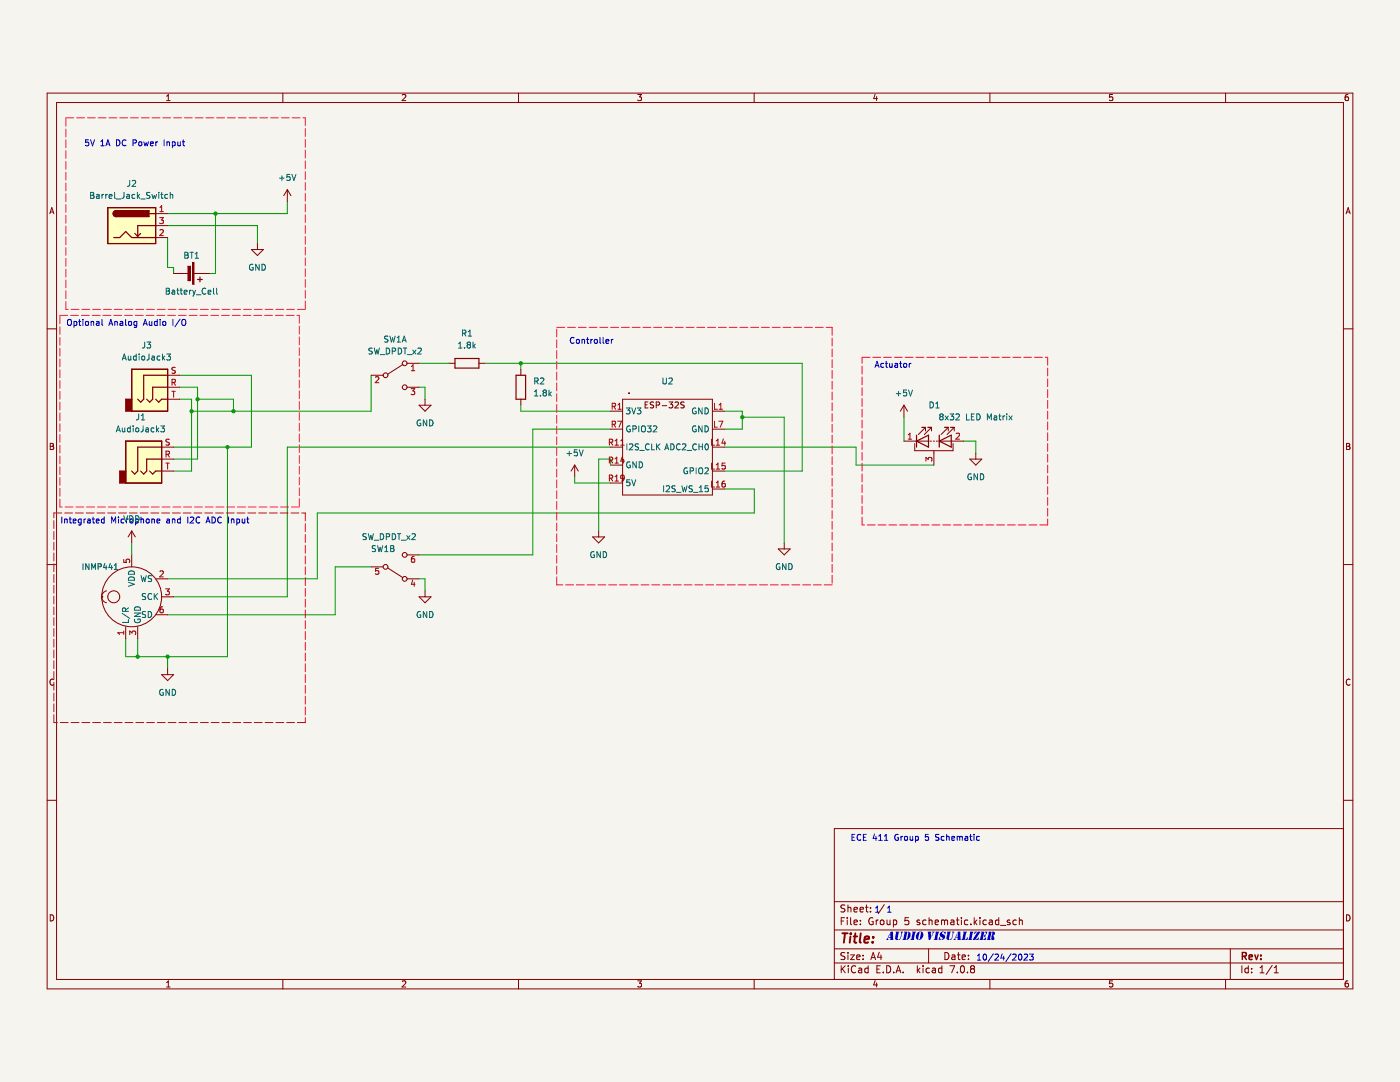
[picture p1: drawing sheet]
(kicad_sch (version 20230121) (generator eeschema)

 (paper "A4")

 (lib_symbols
  (symbol "Connector:Barrel_Jack_Switch" (pin_names hide) (in_bom yes) (on_board yes)
   (property "Reference" "J" (at 0 5.334 0) (effects (font (size 1.27 1.27))))
   (property "Value" "Barrel_Jack_Switch" (at 0 -5.08 0) (effects (font (size 1.27 1.27))))
   (property "Footprint" "" (at 1.27 -1.016 0) (effects (font (size 1.27 1.27)) hide))
   (property "Datasheet" "~" (at 1.27 -1.016 0) (effects (font (size 1.27 1.27)) hide))
   (symbol "Barrel_Jack_Switch_0_1"
    (rectangle (start -5.08 3.81) (end 5.08 -3.81) (stroke (width 0.254) (type default)) (fill (type background)))
    (arc (start -3.302 3.175) (mid -3.9343 2.54) (end -3.302 1.905) (stroke (width 0.254) (type default)) (fill (type none)))
    (arc (start -3.302 3.175) (mid -3.9343 2.54) (end -3.302 1.905) (stroke (width 0.254) (type default)) (fill (type outline)))
    (polyline (pts (xy 1.27 -2.286) (xy 1.905 -1.651)) (stroke (width 0.254) (type default)) (fill (type none)))
    (polyline (pts (xy 5.08 2.54) (xy 3.81 2.54)) (stroke (width 0.254) (type default)) (fill (type none)))
    (polyline (pts (xy 5.08 0) (xy 1.27 0) (xy 1.27 -2.286) (xy 0.635 -1.651)) (stroke (width 0.254) (type default)) (fill (type none)))
    (polyline (pts (xy -3.81 -2.54) (xy -2.54 -2.54) (xy -1.27 -1.27) (xy 0 -2.54) (xy 2.54 -2.54) (xy 5.08 -2.54)) (stroke (width 0.254) (type default)) (fill (type none)))
    (rectangle (start 3.683 3.175) (end -3.302 1.905) (stroke (width 0.254) (type default)) (fill (type outline))))
   (symbol "Barrel_Jack_Switch_1_1"
    (pin passive line (at 7.62 2.54 180) (length 2.54) (name "~" (effects (font (size 1.27 1.27)))) (number "1" (effects (font (size 1.27 1.27)))))
    (pin passive line (at 7.62 -2.54 180) (length 2.54) (name "~" (effects (font (size 1.27 1.27)))) (number "2" (effects (font (size 1.27 1.27)))))
    (pin passive line (at 7.62 0 180) (length 2.54) (name "~" (effects (font (size 1.27 1.27)))) (number "3" (effects (font (size 1.27 1.27)))))))
  (symbol "Connector_Audio:AudioJack3" (in_bom yes) (on_board yes)
   (property "Reference" "J" (at 0 8.89 0) (effects (font (size 1.27 1.27))))
   (property "Value" "AudioJack3" (at 0 6.35 0) (effects (font (size 1.27 1.27))))
   (property "Footprint" "" (at 0 0 0) (effects (font (size 1.27 1.27)) hide))
   (property "Datasheet" "~" (at 0 0 0) (effects (font (size 1.27 1.27)) hide))
   (symbol "AudioJack3_0_1"
    (rectangle (start -5.08 -5.08) (end -6.35 -2.54) (stroke (width 0.254) (type default)) (fill (type outline)))
    (polyline (pts (xy 0 -2.54) (xy 0.635 -3.175) (xy 1.27 -2.54) (xy 2.54 -2.54)) (stroke (width 0.254) (type default)) (fill (type none)))
    (polyline (pts (xy -1.905 -2.54) (xy -1.27 -3.175) (xy -0.635 -2.54) (xy -0.635 0) (xy 2.54 0)) (stroke (width 0.254) (type default)) (fill (type none)))
    (polyline (pts (xy 2.54 2.54) (xy -2.54 2.54) (xy -2.54 -2.54) (xy -3.175 -3.175) (xy -3.81 -2.54)) (stroke (width 0.254) (type default)) (fill (type none)))
    (rectangle (start 2.54 3.81) (end -5.08 -5.08) (stroke (width 0.254) (type default)) (fill (type background))))
   (symbol "AudioJack3_1_1"
    (pin passive line (at 5.08 0 180) (length 2.54) (name "~" (effects (font (size 1.27 1.27)))) (number "R" (effects (font (size 1.27 1.27)))))
    (pin passive line (at 5.08 2.54 180) (length 2.54) (name "~" (effects (font (size 1.27 1.27)))) (number "S" (effects (font (size 1.27 1.27)))))
    (pin passive line (at 5.08 -2.54 180) (length 2.54) (name "~" (effects (font (size 1.27 1.27)))) (number "T" (effects (font (size 1.27 1.27)))))))
  (symbol "Device:Battery_Cell" (pin_numbers hide) (pin_names (offset 0) hide) (in_bom yes) (on_board yes)
   (property "Reference" "BT" (at 2.54 2.54 0) (effects (font (size 1.27 1.27)) (justify left)))
   (property "Value" "Battery_Cell" (at 2.54 0 0) (effects (font (size 1.27 1.27)) (justify left)))
   (property "Footprint" "" (at 0 1.524 90) (effects (font (size 1.27 1.27)) hide))
   (property "Datasheet" "~" (at 0 1.524 90) (effects (font (size 1.27 1.27)) hide))
   (symbol "Battery_Cell_0_1"
    (rectangle (start -2.286 1.778) (end 2.286 1.524) (stroke (width 0) (type default)) (fill (type outline)))
    (rectangle (start -1.524 1.016) (end 1.524 0.508) (stroke (width 0) (type default)) (fill (type outline)))
    (polyline (pts (xy 0 0.762) (xy 0 0)) (stroke (width 0) (type default)) (fill (type none)))
    (polyline (pts (xy 0 1.778) (xy 0 2.54)) (stroke (width 0) (type default)) (fill (type none)))
    (polyline (pts (xy 0.762 3.048) (xy 1.778 3.048)) (stroke (width 0.254) (type default)) (fill (type none)))
    (polyline (pts (xy 1.27 3.556) (xy 1.27 2.54)) (stroke (width 0.254) (type default)) (fill (type none))))
   (symbol "Battery_Cell_1_1"
    (pin passive line (at 0 5.08 270) (length 2.54) (name "+" (effects (font (size 1.27 1.27)))) (number "1" (effects (font (size 1.27 1.27)))))
    (pin passive line (at 0 -2.54 90) (length 2.54) (name "-" (effects (font (size 1.27 1.27)))) (number "2" (effects (font (size 1.27 1.27)))))))
  (symbol "Device:LED_Series_Pad" (pin_names (offset 1.016) hide) (in_bom yes) (on_board yes)
   (property "Reference" "D" (at 0 5.715 0) (effects (font (size 1.27 1.27))))
   (property "Value" "LED_Series_Pad" (at 0 3.81 0) (effects (font (size 1.27 1.27))))
   (property "Footprint" "" (at -2.54 0 0) (effects (font (size 1.27 1.27)) hide))
   (property "Datasheet" "~" (at -2.54 0 0) (effects (font (size 1.27 1.27)) hide))
   (symbol "LED_Series_Pad_0_1"
    (polyline (pts (xy -3.81 0) (xy -1.016 0)) (stroke (width 0) (type default)) (fill (type none)))
    (polyline (pts (xy -3.683 -1.27) (xy -3.683 1.27)) (stroke (width 0.254) (type default)) (fill (type none)))
    (polyline (pts (xy -0.508 0) (xy -0.762 0)) (stroke (width 0) (type default)) (fill (type none)))
    (polyline (pts (xy 0 -2.54) (xy 0 -2.032)) (stroke (width 0) (type default)) (fill (type none)))
    (polyline (pts (xy 0.127 0) (xy -0.127 0)) (stroke (width 0) (type default)) (fill (type none)))
    (polyline (pts (xy 0.508 0) (xy 0.762 0)) (stroke (width 0) (type default)) (fill (type none)))
    (polyline (pts (xy 1.016 0) (xy 3.81 0)) (stroke (width 0) (type default)) (fill (type none)))
    (polyline (pts (xy 1.143 -1.27) (xy 1.143 1.27)) (stroke (width 0.254) (type default)) (fill (type none)))
    (polyline (pts (xy -4.064 -0.508) (xy -4.064 -2.032) (xy 4.064 -2.032) (xy 4.064 -0.508)) (stroke (width 0) (type default)) (fill (type none)))
    (polyline (pts (xy -1.143 -1.27) (xy -1.143 1.27) (xy -3.683 0) (xy -1.143 -1.27)) (stroke (width 0.254) (type default)) (fill (type none)))
    (polyline (pts (xy 3.683 -1.27) (xy 3.683 1.27) (xy 1.143 0) (xy 3.683 -1.27)) (stroke (width 0.254) (type default)) (fill (type none)))
    (polyline (pts (xy -3.302 1.397) (xy -1.778 2.921) (xy -2.54 2.921) (xy -1.778 2.921) (xy -1.778 2.159)) (stroke (width 0) (type default)) (fill (type none)))
    (polyline (pts (xy -2.032 1.397) (xy -0.508 2.921) (xy -1.27 2.921) (xy -0.508 2.921) (xy -0.508 2.159)) (stroke (width 0) (type default)) (fill (type none)))
    (polyline (pts (xy 1.524 1.397) (xy 3.048 2.921) (xy 2.286 2.921) (xy 3.048 2.921) (xy 3.048 2.159)) (stroke (width 0) (type default)) (fill (type none)))
    (polyline (pts (xy 2.794 1.397) (xy 4.318 2.921) (xy 3.556 2.921) (xy 4.318 2.921) (xy 4.318 2.159)) (stroke (width 0) (type default)) (fill (type none))))
   (symbol "LED_Series_Pad_1_1"
    (pin passive line (at -6.35 0 0) (length 2.54) (name "K" (effects (font (size 1.27 1.27)))) (number "1" (effects (font (size 1.27 1.27)))))
    (pin passive line (at 6.35 0 180) (length 2.54) (name "A" (effects (font (size 1.27 1.27)))) (number "2" (effects (font (size 1.27 1.27)))))
    (pin passive line (at 0 -5.08 90) (length 2.54) (name "PAD" (effects (font (size 1.27 1.27)))) (number "3" (effects (font (size 1.27 1.27)))))))
  (symbol "Device:R" (pin_numbers hide) (pin_names (offset 0)) (in_bom yes) (on_board yes)
   (property "Reference" "R" (at 2.032 0 90) (effects (font (size 1.27 1.27))))
   (property "Value" "R" (at 0 0 90) (effects (font (size 1.27 1.27))))
   (property "Footprint" "" (at -1.778 0 90) (effects (font (size 1.27 1.27)) hide))
   (property "Datasheet" "~" (at 0 0 0) (effects (font (size 1.27 1.27)) hide))
   (symbol "R_0_1"
    (rectangle (start -1.016 -2.54) (end 1.016 2.54) (stroke (width 0.254) (type default)) (fill (type none))))
   (symbol "R_1_1"
    (pin passive line (at 0 3.81 270) (length 1.27) (name "~" (effects (font (size 1.27 1.27)))) (number "1" (effects (font (size 1.27 1.27)))))
    (pin passive line (at 0 -3.81 90) (length 1.27) (name "~" (effects (font (size 1.27 1.27)))) (number "2" (effects (font (size 1.27 1.27)))))))
  (symbol "ESP32_Spectogram_controller_1" (in_bom yes) (on_board yes)
   (property "Reference" "U" (at 12.7 -6.35 0) (effects (font (size 1.27 1.27))))
   (property "Value" "" (at 15.24 -10.16 0) (effects (font (size 1.27 1.27))))
   (property "Footprint" "" (at 15.24 -10.16 0) (effects (font (size 1.27 1.27)) hide))
   (property "Datasheet" "" (at 15.24 -10.16 0) (effects (font (size 1.27 1.27)) hide))
   (symbol "ESP32_Spectogram_controller_1_0_1"
    (rectangle (start 15.24 -8.89) (end 34.29 -29.21) (stroke (width 0) (type default)) (fill (type none)))
    (rectangle (start 16.51 -7.62) (end 16.51 -7.62) (stroke (width 0) (type default)) (fill (type none))))
   (symbol "ESP32_Spectogram_controller_1_1_1"
    (text "ESP-32S" (at 24.13 -10.16 0) (effects (font (size 1.27 1.27))))
    (pin input line (at 36.83 -11.43 180) (length 2.54) (name "GND" (effects (font (size 1.27 1.27)))) (number "L1" (effects (font (size 1.27 1.27)))))
    (pin input line (at 36.83 -19.05 180) (length 2.54) (name "ADC2_CH0" (effects (font (size 1.27 1.27)))) (number "L14" (effects (font (size 1.27 1.27)))))
    (pin input line (at 36.83 -24.13 180) (length 2.54) (name "GPIO2" (effects (font (size 1.27 1.27)))) (number "L15" (effects (font (size 1.27 1.27)))))
    (pin input line (at 36.83 -27.94 180) (length 2.54) (name "I2S_WS_15" (effects (font (size 1.27 1.27)))) (number "L16" (effects (font (size 1.27 1.27)))))
    (pin input line (at 36.83 -15.24 180) (length 2.54) (name "GND" (effects (font (size 1.27 1.27)))) (number "L7" (effects (font (size 1.27 1.27)))))
    (pin power_out line (at 12.7 -11.43 0) (length 2.54) (name "3V3" (effects (font (size 1.27 1.27)))) (number "R1" (effects (font (size 1.27 1.27)))))
    (pin input line (at 12.7 -19.05 0) (length 2.54) (name "I2S_CLK" (effects (font (size 1.27 1.27)))) (number "R11" (effects (font (size 1.27 1.27)))))
    (pin input line (at 12.7 -22.86 0) (length 2.54) (name "GND" (effects (font (size 1.27 1.27)))) (number "R14" (effects (font (size 1.27 1.27)))))
    (pin power_out line (at 12.7 -26.67 0) (length 2.54) (name "5V" (effects (font (size 1.27 1.27)))) (number "R19" (effects (font (size 1.27 1.27)))))
    (pin input line (at 12.7 -15.24 0) (length 2.54) (name "GPIO32" (effects (font (size 1.27 1.27)))) (number "R7" (effects (font (size 1.27 1.27)))))))
  (symbol "Sensor_Audio:SPH0645LM4H" (in_bom yes) (on_board yes)
   (property "Reference" "Mic" (at -7.62 6.35 0) (effects (font (size 1.27 1.27)) (justify left) hide))
   (property "Value" "INMP441" (at -2.54 1.27 0) (effects (font (size 0.8 0.8) bold) (justify left)))
   (property "Footprint" "" (at 3.81 -7.62 0) (effects (font (size 1.27 1.27)) hide))
   (property "Datasheet" "" (at 3.81 -7.62 0) (effects (font (size 1.27 1.27)) hide))
   (symbol "SPH0645LM4H_0_1"
    (rectangle (start -6.35 0) (end -6.35 0) (stroke (width 0) (type default)) (fill (type none)))
    (arc (start -5.3312 1.27) (mid -6.3746 0) (end -5.3312 -1.27) (stroke (width 0) (type default)) (fill (type none)))
    (circle (center -3.81 0) (radius 1.27) (stroke (width 0) (type default)) (fill (type none)))
    (circle (center 0 0) (radius 6.35) (stroke (width 0) (type default)) (fill (type none))))
   (symbol "SPH0645LM4H_1_1"
    (pin output line (at -1.27 -8.89 90) (length 2.54) (name "L/R" (effects (font (size 1.27 1.27)))) (number "1" (effects (font (size 1.27 1.27)))))
    (pin output line (at 7.62 3.81 180) (length 2.54) (name "WS" (effects (font (size 1.27 1.27)))) (number "2" (effects (font (size 1.27 1.27)))))
    (pin power_out line (at 1.27 -8.89 90) (length 2.54) (name "GND" (effects (font (size 1.27 1.27)))) (number "3" (effects (font (size 1.27 1.27)))))
    (pin input line (at 8.89 0 180) (length 2.54) (name "SCK" (effects (font (size 1.27 1.27)))) (number "3" (effects (font (size 1.27 1.27)))))
    (pin power_in line (at 0 8.89 270) (length 2.54) (name "VDD" (effects (font (size 1.27 1.27)))) (number "5" (effects (font (size 1.27 1.27)))))
    (pin output line (at 7.62 -3.81 180) (length 2.54) (name "SD" (effects (font (size 1.27 1.27)))) (number "6" (effects (font (size 1.27 1.27)))))))
  (symbol "Switch:SW_DPDT_x2" (pin_names (offset 0) hide) (in_bom yes) (on_board yes)
   (property "Reference" "SW" (at 0 4.318 0) (effects (font (size 1.27 1.27))))
   (property "Value" "SW_DPDT_x2" (at 0 -5.08 0) (effects (font (size 1.27 1.27))))
   (property "Footprint" "" (at 0 0 0) (effects (font (size 1.27 1.27)) hide))
   (property "Datasheet" "~" (at 0 0 0) (effects (font (size 1.27 1.27)) hide))
   (symbol "SW_DPDT_x2_0_0"
    (circle (center -2.032 0) (radius 0.508) (stroke (width 0) (type default)) (fill (type none)))
    (circle (center 2.032 -2.54) (radius 0.508) (stroke (width 0) (type default)) (fill (type none))))
   (symbol "SW_DPDT_x2_0_1"
    (polyline (pts (xy -1.524 0.254) (xy 1.651 2.286)) (stroke (width 0) (type default)) (fill (type none)))
    (circle (center 2.032 2.54) (radius 0.508) (stroke (width 0) (type default)) (fill (type none))))
   (symbol "SW_DPDT_x2_1_1"
    (pin passive line (at 5.08 2.54 180) (length 2.54) (name "A" (effects (font (size 1.27 1.27)))) (number "1" (effects (font (size 1.27 1.27)))))
    (pin passive line (at -5.08 0 0) (length 2.54) (name "B" (effects (font (size 1.27 1.27)))) (number "2" (effects (font (size 1.27 1.27)))))
    (pin passive line (at 5.08 -2.54 180) (length 2.54) (name "C" (effects (font (size 1.27 1.27)))) (number "3" (effects (font (size 1.27 1.27))))))
   (symbol "SW_DPDT_x2_2_1"
    (pin passive line (at 5.08 2.54 180) (length 2.54) (name "A" (effects (font (size 1.27 1.27)))) (number "4" (effects (font (size 1.27 1.27)))))
    (pin passive line (at -5.08 0 0) (length 2.54) (name "B" (effects (font (size 1.27 1.27)))) (number "5" (effects (font (size 1.27 1.27)))))
    (pin passive line (at 5.08 -2.54 180) (length 2.54) (name "C" (effects (font (size 1.27 1.27)))) (number "6" (effects (font (size 1.27 1.27)))))))
  (symbol "power:+5V" (power) (pin_names (offset 0)) (in_bom yes) (on_board yes)
   (property "Reference" "#PWR" (at 0 -3.81 0) (effects (font (size 1.27 1.27)) hide))
   (property "Value" "+5V" (at 0 3.556 0) (effects (font (size 1.27 1.27))))
   (property "Footprint" "" (at 0 0 0) (effects (font (size 1.27 1.27)) hide))
   (property "Datasheet" "" (at 0 0 0) (effects (font (size 1.27 1.27)) hide))
   (symbol "+5V_0_1"
    (polyline (pts (xy -0.762 1.27) (xy 0 2.54)) (stroke (width 0) (type default)) (fill (type none)))
    (polyline (pts (xy 0 0) (xy 0 2.54)) (stroke (width 0) (type default)) (fill (type none)))
    (polyline (pts (xy 0 2.54) (xy 0.762 1.27)) (stroke (width 0) (type default)) (fill (type none))))
   (symbol "+5V_1_1"
    (pin power_in line (at 0 0 90) (length 0) hide (name "+5V" (effects (font (size 1.27 1.27)))) (number "1" (effects (font (size 1.27 1.27)))))))
  (symbol "power:GND" (power) (pin_names (offset 0)) (in_bom yes) (on_board yes)
   (property "Reference" "#PWR" (at 0 -6.35 0) (effects (font (size 1.27 1.27)) hide))
   (property "Value" "GND" (at 0 -3.81 0) (effects (font (size 1.27 1.27))))
   (property "Footprint" "" (at 0 0 0) (effects (font (size 1.27 1.27)) hide))
   (property "Datasheet" "" (at 0 0 0) (effects (font (size 1.27 1.27)) hide))
   (symbol "GND_0_1"
    (polyline (pts (xy 0 0) (xy 0 -1.27) (xy 1.27 -1.27) (xy 0 -2.54) (xy -1.27 -1.27) (xy 0 -1.27)) (stroke (width 0) (type default)) (fill (type none))))
   (symbol "GND_1_1"
    (pin power_in line (at 0 0 270) (length 0) hide (name "GND" (effects (font (size 1.27 1.27)))) (number "1" (effects (font (size 1.27 1.27)))))))
  (symbol "power:VDD" (power) (pin_names (offset 0)) (in_bom yes) (on_board yes)
   (property "Reference" "#PWR" (at 0 -3.81 0) (effects (font (size 1.27 1.27)) hide))
   (property "Value" "VDD" (at 0 3.81 0) (effects (font (size 1.27 1.27))))
   (property "Footprint" "" (at 0 0 0) (effects (font (size 1.27 1.27)) hide))
   (property "Datasheet" "" (at 0 0 0) (effects (font (size 1.27 1.27)) hide))
   (symbol "VDD_0_1"
    (polyline (pts (xy -0.762 1.27) (xy 0 2.54)) (stroke (width 0) (type default)) (fill (type none)))
    (polyline (pts (xy 0 0) (xy 0 2.54)) (stroke (width 0) (type default)) (fill (type none)))
    (polyline (pts (xy 0 2.54) (xy 0.762 1.27)) (stroke (width 0) (type default)) (fill (type none))))
   (symbol "VDD_1_1"
    (pin power_in line (at 0 0 90) (length 0) hide (name "VDD" (effects (font (size 1.27 1.27)))) (number "1" (effects (font (size 1.27 1.27))))))))

 (junction (at 48.26 85.09) (diameter 0) (color 0 0 0 0))
 (junction (at 40.64 77.47) (diameter 0) (color 0 0 0 0))
 (junction (at 41.91 74.93) (diameter 0) (color 0 0 0 0))
 (junction (at 35.56 129.54) (diameter 0) (color 0 0 0 0))
 (junction (at 157.48 78.74) (diameter 0) (color 0 0 0 0))
 (junction (at 45.72 35.56) (diameter 0) (color 0 0 0 0))
 (junction (at 49.53 77.47) (diameter 0) (color 0 0 0 0))
 (junction (at 110.49 67.31) (diameter 0) (color 0 0 0 0))
 (junction (at 29.21 129.54) (diameter 0) (color 0 0 0 0))

 (wire (pts (xy 60.96 35.56) (xy 45.72 35.56)) (stroke (width 0) (type default)))
 (wire (pts (xy 48.26 85.09) (xy 48.26 129.54)) (stroke (width 0) (type default)))
 (wire (pts (xy 88.9 67.31) (xy 95.25 67.31)) (stroke (width 0) (type default)))
 (wire (pts (xy 26.67 129.54) (xy 29.21 129.54)) (stroke (width 0) (type default)))
 (wire (pts (xy 36.83 90.17) (xy 40.64 90.17)) (stroke (width 0) (type default)))
 (wire (pts (xy 110.49 76.2) (xy 110.49 77.47)) (stroke (width 0) (type default)))
 (wire (pts (xy 90.17 113.03) (xy 90.17 115.57)) (stroke (width 0) (type default)))
 (wire (pts (xy 157.48 78.74) (xy 157.48 81.28)) (stroke (width 0) (type default)))
 (wire (pts (xy 129.54 87.63) (xy 129.54 88.9)) (stroke (width 0) (type default)))
 (wire (pts (xy 181.61 88.9) (xy 198.12 88.9)) (stroke (width 0) (type default)))
 (wire (pts (xy 35.56 38.1) (xy 54.61 38.1)) (stroke (width 0) (type default)))
 (wire (pts (xy 41.91 74.93) (xy 41.91 87.63)) (stroke (width 0) (type default)))
 (wire (pts (xy 48.26 85.09) (xy 53.34 85.09)) (stroke (width 0) (type default)))
 (wire (pts (xy 29.21 129.54) (xy 35.56 129.54)) (stroke (width 0) (type default)))
 (wire (pts (xy 45.72 48.26) (xy 44.45 48.26)) (stroke (width 0) (type default)))
 (wire (pts (xy 113.03 81.28) (xy 129.54 81.28)) (stroke (width 0) (type default)))
 (wire (pts (xy 45.72 48.26) (xy 45.72 35.56)) (stroke (width 0) (type default)))
 (wire (pts (xy 35.56 129.54) (xy 35.56 132.08)) (stroke (width 0) (type default)))
 (wire (pts (xy 110.49 77.47) (xy 129.54 77.47)) (stroke (width 0) (type default)))
 (wire (pts (xy 36.83 46.99) (xy 35.56 46.99)) (stroke (width 0) (type default)))
 (wire (pts (xy 35.56 129.54) (xy 48.26 129.54)) (stroke (width 0) (type default)))
 (wire (pts (xy 36.83 85.09) (xy 48.26 85.09)) (stroke (width 0) (type default)))
 (wire (pts (xy 129.54 85.09) (xy 60.96 85.09)) (stroke (width 0) (type default)))
 (wire (pts (xy 153.67 77.47) (xy 157.48 77.47)) (stroke (width 0) (type default)))
 (wire (pts (xy 204.47 83.82) (xy 207.01 83.82)) (stroke (width 0) (type default)))
 (wire (pts (xy 53.34 69.85) (xy 53.34 85.09)) (stroke (width 0) (type default)))
 (wire (pts (xy 71.12 120.65) (xy 71.12 110.49)) (stroke (width 0) (type default)))
 (wire (pts (xy 40.64 77.47) (xy 40.64 90.17)) (stroke (width 0) (type default)))
 (wire (pts (xy 88.9 72.39) (xy 90.17 72.39)) (stroke (width 0) (type default)))
 (wire (pts (xy 160.02 93.98) (xy 153.67 93.98)) (stroke (width 0) (type default)))
 (wire (pts (xy 160.02 93.98) (xy 160.02 99.06)) (stroke (width 0) (type default)))
 (wire (pts (xy 127 87.63) (xy 127 102.87)) (stroke (width 0) (type default)))
 (wire (pts (xy 35.56 113.03) (xy 67.31 113.03)) (stroke (width 0) (type default)))
 (wire (pts (xy 40.64 77.47) (xy 49.53 77.47)) (stroke (width 0) (type default)))
 (wire (pts (xy 90.17 72.39) (xy 90.17 74.93)) (stroke (width 0) (type default)))
 (wire (pts (xy 67.31 113.03) (xy 67.31 99.06)) (stroke (width 0) (type default)))
 (wire (pts (xy 78.74 77.47) (xy 78.74 69.85)) (stroke (width 0) (type default)))
 (wire (pts (xy 41.91 87.63) (xy 36.83 87.63)) (stroke (width 0) (type default)))
 (wire (pts (xy 67.31 99.06) (xy 160.02 99.06)) (stroke (width 0) (type default)))
 (wire (pts (xy 38.1 72.39) (xy 41.91 72.39)) (stroke (width 0) (type default)))
 (wire (pts (xy 191.77 78.74) (xy 191.77 83.82)) (stroke (width 0) (type default)))
 (wire (pts (xy 207.01 83.82) (xy 207.01 86.36)) (stroke (width 0) (type default)))
 (wire (pts (xy 181.61 85.09) (xy 153.67 85.09)) (stroke (width 0) (type default)))
 (wire (pts (xy 54.61 38.1) (xy 54.61 41.91)) (stroke (width 0) (type default)))
 (wire (pts (xy 49.53 77.47) (xy 78.74 77.47)) (stroke (width 0) (type default)))
 (wire (pts (xy 121.92 91.44) (xy 121.92 92.71)) (stroke (width 0) (type default)))
 (wire (pts (xy 88.9 107.95) (xy 113.03 107.95)) (stroke (width 0) (type default)))
 (wire (pts (xy 35.56 35.56) (xy 45.72 35.56)) (stroke (width 0) (type default)))
 (wire (pts (xy 60.96 33.02) (xy 60.96 35.56)) (stroke (width 0) (type default)))
 (wire (pts (xy 60.96 85.09) (xy 60.96 116.84)) (stroke (width 0) (type default)))
 (wire (pts (xy 29.21 129.54) (xy 29.21 125.73)) (stroke (width 0) (type default)))
 (wire (pts (xy 129.54 92.71) (xy 121.92 92.71)) (stroke (width 0) (type default)))
 (wire (pts (xy 38.1 69.85) (xy 53.34 69.85)) (stroke (width 0) (type default)))
 (wire (pts (xy 41.91 74.93) (xy 49.53 74.93)) (stroke (width 0) (type default)))
 (wire (pts (xy 41.91 72.39) (xy 41.91 74.93)) (stroke (width 0) (type default)))
 (wire (pts (xy 113.03 107.95) (xy 113.03 81.28)) (stroke (width 0) (type default)))
 (wire (pts (xy 110.49 67.31) (xy 170.18 67.31)) (stroke (width 0) (type default)))
 (wire (pts (xy 129.54 87.63) (xy 127 87.63)) (stroke (width 0) (type default)))
 (wire (pts (xy 26.67 125.73) (xy 26.67 129.54)) (stroke (width 0) (type default)))
 (wire (pts (xy 166.37 78.74) (xy 166.37 105.41)) (stroke (width 0) (type default)))
 (wire (pts (xy 27.94 105.41) (xy 27.94 107.95)) (stroke (width 0) (type default)))
 (wire (pts (xy 71.12 110.49) (xy 78.74 110.49)) (stroke (width 0) (type default)))
 (wire (pts (xy 60.96 116.84) (xy 36.83 116.84)) (stroke (width 0) (type default)))
 (wire (pts (xy 157.48 77.47) (xy 157.48 78.74)) (stroke (width 0) (type default)))
 (wire (pts (xy 36.83 46.99) (xy 36.83 48.26)) (stroke (width 0) (type default)))
 (wire (pts (xy 40.64 74.93) (xy 40.64 77.47)) (stroke (width 0) (type default)))
 (wire (pts (xy 157.48 78.74) (xy 166.37 78.74)) (stroke (width 0) (type default)))
 (wire (pts (xy 110.49 67.31) (xy 110.49 68.58)) (stroke (width 0) (type default)))
 (wire (pts (xy 181.61 88.9) (xy 181.61 85.09)) (stroke (width 0) (type default)))
 (wire (pts (xy 170.18 67.31) (xy 170.18 90.17)) (stroke (width 0) (type default)))
 (wire (pts (xy 153.67 81.28) (xy 157.48 81.28)) (stroke (width 0) (type default)))
 (wire (pts (xy 102.87 67.31) (xy 110.49 67.31)) (stroke (width 0) (type default)))
 (wire (pts (xy 38.1 74.93) (xy 40.64 74.93)) (stroke (width 0) (type default)))
 (wire (pts (xy 35.56 120.65) (xy 71.12 120.65)) (stroke (width 0) (type default)))
 (wire (pts (xy 88.9 113.03) (xy 90.17 113.03)) (stroke (width 0) (type default)))
 (wire (pts (xy 49.53 74.93) (xy 49.53 77.47)) (stroke (width 0) (type default)))
 (wire (pts (xy 170.18 90.17) (xy 153.67 90.17)) (stroke (width 0) (type default)))
 (wire (pts (xy 35.56 46.99) (xy 35.56 40.64)) (stroke (width 0) (type default)))

 (rectangle (start 182.88 66.04) (end 222.25 101.6) (stroke (width 0) (type dash) (color 255 12 62 1)) (fill (type none)))
 (rectangle (start 12.7 57.15) (end 63.5 97.79) (stroke (width 0) (type dash) (color 255 31 64 1)) (fill (type none)))
 (rectangle (start 11.43 99.06) (end 64.77 143.51) (stroke (width 0) (type dash) (color 191 12 21 1)) (fill (type none)))
 (rectangle (start 13.97 15.24) (end 64.77 55.88) (stroke (width 0) (type dash) (color 255 31 64 1)) (fill (type none)))
 (rectangle (start 118.11 59.69) (end 176.53 114.3) (stroke (width 0) (type dash) (color 255 11 46 1)) (fill (type none)))

 (text "Audio Visualizer" (at 187.96 190.5 0) (effects (font (face "Stencil") (size 1.87 1.87) italic) (justify left bottom)))
 (text "ECE 411 Group 5 Schematic " (at 180.34 168.91 0) (effects (font (size 1.27 1.27)) (justify left bottom)))
 (text "1" (at 185.42 184.15 0) (effects (font (size 1.27 1.27)) (justify left bottom)))
 (text "1" (at 187.96 184.15 0) (effects (font (size 1.27 1.27)) (justify left bottom)))
 (text "Optional Analog Audio I/O" (at 13.97 59.69 0) (effects (font (size 1.27 1.27)) (justify left bottom)))
 (text "Actuator" (at 185.42 68.58 0) (effects (font (size 1.27 1.27)) (justify left bottom)))
 (text "5V 1A DC Power Input" (at 17.78 21.59 0) (effects (font (size 1.27 1.27)) (justify left bottom)))
 (text "Integrated Microphone and I2C ADC Input\n" (at 12.7 101.6 0) (effects (font (size 1.27 1.27)) (justify left bottom)))
 (text "10/24/2023" (at 207.01 194.31 0) (effects (font (size 1.27 1.27)) (justify left bottom)))
 (text "Controller" (at 120.65 63.5 0) (effects (font (size 1.27 1.27)) (justify left bottom)))

 (symbol (lib_id "power:GND") (at 90.17 115.57 0) (unit 1) (in_bom yes) (on_board yes) (dnp no) (fields_autoplaced)
  (property "Reference" "#PWR02" (at 90.17 121.92 0) (effects (font (size 1.27 1.27)) hide))
  (property "Value" "GND" (at 90.17 120.65 0) (effects (font (size 1.27 1.27))))
  (property "Footprint" "" (at 90.17 115.57 0) (effects (font (size 1.27 1.27)) hide))
  (property "Datasheet" "" (at 90.17 115.57 0) (effects (font (size 1.27 1.27)) hide)) (pin "1"))

 (symbol (lib_id "power:+5V") (at 60.96 33.02 0) (unit 1) (in_bom yes) (on_board yes) (dnp no) (fields_autoplaced)
  (property "Reference" "#PWR010" (at 60.96 36.83 0) (effects (font (size 1.27 1.27)) hide))
  (property "Value" "+5V" (at 60.96 27.94 0) (effects (font (size 1.27 1.27))))
  (property "Footprint" "" (at 60.96 33.02 0) (effects (font (size 1.27 1.27)) hide))
  (property "Datasheet" "" (at 60.96 33.02 0) (effects (font (size 1.27 1.27)) hide)) (pin "1"))

 (symbol (lib_id "Connector_Audio:AudioJack3") (at 31.75 87.63 0) (unit 1) (in_bom yes) (on_board yes) (dnp no) (fields_autoplaced)
  (property "Reference" "J1" (at 29.845 78.74 0) (effects (font (size 1.27 1.27))))
  (property "Value" "AudioJack3" (at 29.845 81.28 0) (effects (font (size 1.27 1.27))))
  (property "Footprint" "" (at 31.75 87.63 0) (effects (font (size 1.27 1.27)) hide))
  (property "Datasheet" "~" (at 31.75 87.63 0) (effects (font (size 1.27 1.27)) hide)) (pin "R") (pin "S") (pin "T"))

 (symbol (lib_name "ESP32_Spectogram_controller_1") (lib_id "MCU_Module:ESP32_Spectogram_controller") (at 116.84 66.04 0) (unit 1) (in_bom yes) (on_board yes) (dnp no) (fields_autoplaced)
  (property "Reference" "U2" (at 141.605 71.12 0) (effects (font (size 1.27 1.27))))
  (property "Value" "~" (at 132.08 76.2 0) (effects (font (size 1.27 1.27))))
  (property "Footprint" "" (at 132.08 76.2 0) (effects (font (size 1.27 1.27)) hide))
  (property "Datasheet" "" (at 132.08 76.2 0) (effects (font (size 1.27 1.27)) hide)) (pin "L1") (pin "L14") (pin "L15") (pin "L16") (pin "L7") (pin "R1") (pin "R11") (pin "R14") (pin "R19") (pin "R7"))

 (symbol (lib_id "Connector_Audio:AudioJack3") (at 33.02 72.39 0) (unit 1) (in_bom yes) (on_board yes) (dnp no) (fields_autoplaced)
  (property "Reference" "J3" (at 31.115 63.5 0) (effects (font (size 1.27 1.27))))
  (property "Value" "AudioJack3" (at 31.115 66.04 0) (effects (font (size 1.27 1.27))))
  (property "Footprint" "" (at 33.02 72.39 0) (effects (font (size 1.27 1.27)) hide))
  (property "Datasheet" "~" (at 33.02 72.39 0) (effects (font (size 1.27 1.27)) hide)) (pin "R") (pin "S") (pin "T"))

 (symbol (lib_id "power:GND") (at 54.61 41.91 0) (unit 1) (in_bom yes) (on_board yes) (dnp no) (fields_autoplaced)
  (property "Reference" "#PWR09" (at 54.61 48.26 0) (effects (font (size 1.27 1.27)) hide))
  (property "Value" "GND" (at 54.61 46.99 0) (effects (font (size 1.27 1.27))))
  (property "Footprint" "" (at 54.61 41.91 0) (effects (font (size 1.27 1.27)) hide))
  (property "Datasheet" "" (at 54.61 41.91 0) (effects (font (size 1.27 1.27)) hide)) (pin "1"))

 (symbol (lib_id "Device:R") (at 110.49 72.39 0) (unit 1) (in_bom yes) (on_board yes) (dnp no) (fields_autoplaced)
  (property "Reference" "R2" (at 113.03 71.12 0) (effects (font (size 1.27 1.27)) (justify left)))
  (property "Value" "1.8k" (at 113.03 73.66 0) (effects (font (size 1.27 1.27)) (justify left)))
  (property "Footprint" "" (at 108.712 72.39 90) (effects (font (size 1.27 1.27)) hide))
  (property "Datasheet" "~" (at 110.49 72.39 0) (effects (font (size 1.27 1.27)) hide)) (pin "1") (pin "2"))

 (symbol (lib_id "Device:LED_Series_Pad") (at 198.12 83.82 0) (unit 1) (in_bom yes) (on_board yes) (dnp no)
  (property "Reference" "D1" (at 198.247 76.2 0) (effects (font (size 1.27 1.27))))
  (property "Value" "8x32 LED Matrix" (at 207.01 78.74 0) (effects (font (size 1.27 1.27))))
  (property "Footprint" "" (at 195.58 83.82 0) (effects (font (size 1.27 1.27)) hide))
  (property "Datasheet" "~" (at 195.58 83.82 0) (effects (font (size 1.27 1.27)) hide)) (pin "1") (pin "2") (pin "3"))

 (symbol (lib_id "Device:Battery_Cell") (at 39.37 48.26 270) (unit 1) (in_bom yes) (on_board yes) (dnp no)
  (property "Reference" "BT1" (at 40.64 44.45 90) (effects (font (size 1.27 1.27))))
  (property "Value" "Battery_Cell" (at 40.64 52.07 90) (effects (font (size 1.27 1.27))))
  (property "Footprint" "" (at 40.894 48.26 90) (effects (font (size 1.27 1.27)) hide))
  (property "Datasheet" "~" (at 40.894 48.26 90) (effects (font (size 1.27 1.27)) hide)) (pin "1") (pin "2"))

 (symbol (lib_id "Switch:SW_DPDT_x2") (at 83.82 110.49 0) (mirror x) (unit 2) (in_bom yes) (on_board yes) (dnp no)
  (property "Reference" "SW1" (at 81.28 106.68 0) (effects (font (size 1.27 1.27))))
  (property "Value" "SW_DPDT_x2" (at 82.55 104.14 0) (effects (font (size 1.27 1.27))))
  (property "Footprint" "" (at 83.82 110.49 0) (effects (font (size 1.27 1.27)) hide))
  (property "Datasheet" "~" (at 83.82 110.49 0) (effects (font (size 1.27 1.27)) hide)) (pin "1") (pin "2") (pin "3") (pin "4") (pin "5") (pin "6"))

 (symbol (lib_id "power:GND") (at 207.01 86.36 0) (unit 1) (in_bom yes) (on_board yes) (dnp no) (fields_autoplaced)
  (property "Reference" "#PWR05" (at 207.01 92.71 0) (effects (font (size 1.27 1.27)) hide))
  (property "Value" "GND" (at 207.01 91.44 0) (effects (font (size 1.27 1.27))))
  (property "Footprint" "" (at 207.01 86.36 0) (effects (font (size 1.27 1.27)) hide))
  (property "Datasheet" "" (at 207.01 86.36 0) (effects (font (size 1.27 1.27)) hide)) (pin "1"))

 (symbol (lib_id "power:GND") (at 90.17 74.93 0) (unit 1) (in_bom yes) (on_board yes) (dnp no) (fields_autoplaced)
  (property "Reference" "#PWR01" (at 90.17 81.28 0) (effects (font (size 1.27 1.27)) hide))
  (property "Value" "GND" (at 90.17 80.01 0) (effects (font (size 1.27 1.27))))
  (property "Footprint" "" (at 90.17 74.93 0) (effects (font (size 1.27 1.27)) hide))
  (property "Datasheet" "" (at 90.17 74.93 0) (effects (font (size 1.27 1.27)) hide)) (pin "1"))

 (symbol (lib_id "power:GND") (at 35.56 132.08 0) (unit 1) (in_bom yes) (on_board yes) (dnp no) (fields_autoplaced)
  (property "Reference" "#PWR03" (at 35.56 138.43 0) (effects (font (size 1.27 1.27)) hide))
  (property "Value" "GND" (at 35.56 137.16 0) (effects (font (size 1.27 1.27))))
  (property "Footprint" "" (at 35.56 132.08 0) (effects (font (size 1.27 1.27)) hide))
  (property "Datasheet" "" (at 35.56 132.08 0) (effects (font (size 1.27 1.27)) hide)) (pin "1"))

 (symbol (lib_id "Switch:SW_DPDT_x2") (at 83.82 69.85 0) (unit 1) (in_bom yes) (on_board yes) (dnp no) (fields_autoplaced)
  (property "Reference" "SW1" (at 83.82 62.23 0) (effects (font (size 1.27 1.27))))
  (property "Value" "SW_DPDT_x2" (at 83.82 64.77 0) (effects (font (size 1.27 1.27))))
  (property "Footprint" "" (at 83.82 69.85 0) (effects (font (size 1.27 1.27)) hide))
  (property "Datasheet" "~" (at 83.82 69.85 0) (effects (font (size 1.27 1.27)) hide)) (pin "1") (pin "2") (pin "3") (pin "4") (pin "5") (pin "6"))

 (symbol (lib_id "Device:R") (at 99.06 67.31 90) (unit 1) (in_bom yes) (on_board yes) (dnp no) (fields_autoplaced)
  (property "Reference" "R1" (at 99.06 60.96 90) (effects (font (size 1.27 1.27))))
  (property "Value" "1.8k" (at 99.06 63.5 90) (effects (font (size 1.27 1.27))))
  (property "Footprint" "" (at 99.06 69.088 90) (effects (font (size 1.27 1.27)) hide))
  (property "Datasheet" "~" (at 99.06 67.31 0) (effects (font (size 1.27 1.27)) hide)) (pin "1") (pin "2"))

 (symbol (lib_id "power:+5V") (at 121.92 91.44 0) (unit 1) (in_bom yes) (on_board yes) (dnp no) (fields_autoplaced)
  (property "Reference" "#PWR08" (at 121.92 95.25 0) (effects (font (size 1.27 1.27)) hide))
  (property "Value" "+5V" (at 121.92 86.36 0) (effects (font (size 1.27 1.27))))
  (property "Footprint" "" (at 121.92 91.44 0) (effects (font (size 1.27 1.27)) hide))
  (property "Datasheet" "" (at 121.92 91.44 0) (effects (font (size 1.27 1.27)) hide)) (pin "1"))

 (symbol (lib_id "power:VDD") (at 27.94 105.41 0) (unit 1) (in_bom yes) (on_board yes) (dnp no) (fields_autoplaced)
  (property "Reference" "#PWR011" (at 27.94 109.22 0) (effects (font (size 1.27 1.27)) hide))
  (property "Value" "VDD" (at 27.94 100.33 0) (effects (font (size 1.27 1.27))))
  (property "Footprint" "" (at 27.94 105.41 0) (effects (font (size 1.27 1.27)) hide))
  (property "Datasheet" "" (at 27.94 105.41 0) (effects (font (size 1.27 1.27)) hide)) (pin "1"))

 (symbol (lib_id "power:+5V") (at 191.77 78.74 0) (unit 1) (in_bom yes) (on_board yes) (dnp no) (fields_autoplaced)
  (property "Reference" "#PWR06" (at 191.77 82.55 0) (effects (font (size 1.27 1.27)) hide))
  (property "Value" "+5V" (at 191.77 73.66 0) (effects (font (size 1.27 1.27))))
  (property "Footprint" "" (at 191.77 78.74 0) (effects (font (size 1.27 1.27)) hide))
  (property "Datasheet" "" (at 191.77 78.74 0) (effects (font (size 1.27 1.27)) hide)) (pin "1"))

 (symbol (lib_id "power:GND") (at 166.37 105.41 0) (unit 1) (in_bom yes) (on_board yes) (dnp no) (fields_autoplaced)
  (property "Reference" "#PWR04" (at 166.37 111.76 0) (effects (font (size 1.27 1.27)) hide))
  (property "Value" "GND" (at 166.37 110.49 0) (effects (font (size 1.27 1.27))))
  (property "Footprint" "" (at 166.37 105.41 0) (effects (font (size 1.27 1.27)) hide))
  (property "Datasheet" "" (at 166.37 105.41 0) (effects (font (size 1.27 1.27)) hide)) (pin "1"))

 (symbol (lib_id "Sensor_Audio:SPH0645LM4H") (at 27.94 116.84 0) (unit 1) (in_bom yes) (on_board yes) (dnp no)
  (property "Reference" "Mic1" (at 20.32 110.49 0) (effects (font (size 1.27 1.27)) (justify left) hide))
  (property "Value" "INMP441" (at 25.4 110.49 0) (effects (font (size 1.2 1.2) bold) (justify right)))
  (property "Footprint" "" (at 31.75 124.46 0) (effects (font (size 1.27 1.27)) hide))
  (property "Datasheet" "" (at 31.75 124.46 0) (effects (font (size 1.27 1.27)) hide)) (pin "1") (pin "2") (pin "3") (pin "3") (pin "5") (pin "6"))

 (symbol (lib_id "Connector:Barrel_Jack_Switch") (at 27.94 38.1 0) (unit 1) (in_bom yes) (on_board yes) (dnp no) (fields_autoplaced)
  (property "Reference" "J2" (at 27.94 29.21 0) (effects (font (size 1.27 1.27))))
  (property "Value" "Barrel_Jack_Switch" (at 27.94 31.75 0) (effects (font (size 1.27 1.27))))
  (property "Footprint" "" (at 29.21 39.116 0) (effects (font (size 1.27 1.27)) hide))
  (property "Datasheet" "~" (at 29.21 39.116 0) (effects (font (size 1.27 1.27)) hide)) (pin "1") (pin "2") (pin "3"))

 (symbol (lib_id "power:GND") (at 127 102.87 0) (unit 1) (in_bom yes) (on_board yes) (dnp no) (fields_autoplaced)
  (property "Reference" "#PWR07" (at 127 109.22 0) (effects (font (size 1.27 1.27)) hide))
  (property "Value" "GND" (at 127 107.95 0) (effects (font (size 1.27 1.27))))
  (property "Footprint" "" (at 127 102.87 0) (effects (font (size 1.27 1.27)) hide))
  (property "Datasheet" "" (at 127 102.87 0) (effects (font (size 1.27 1.27)) hide)) (pin "1"))

 (sheet_instances (path "" (page "1"))))
